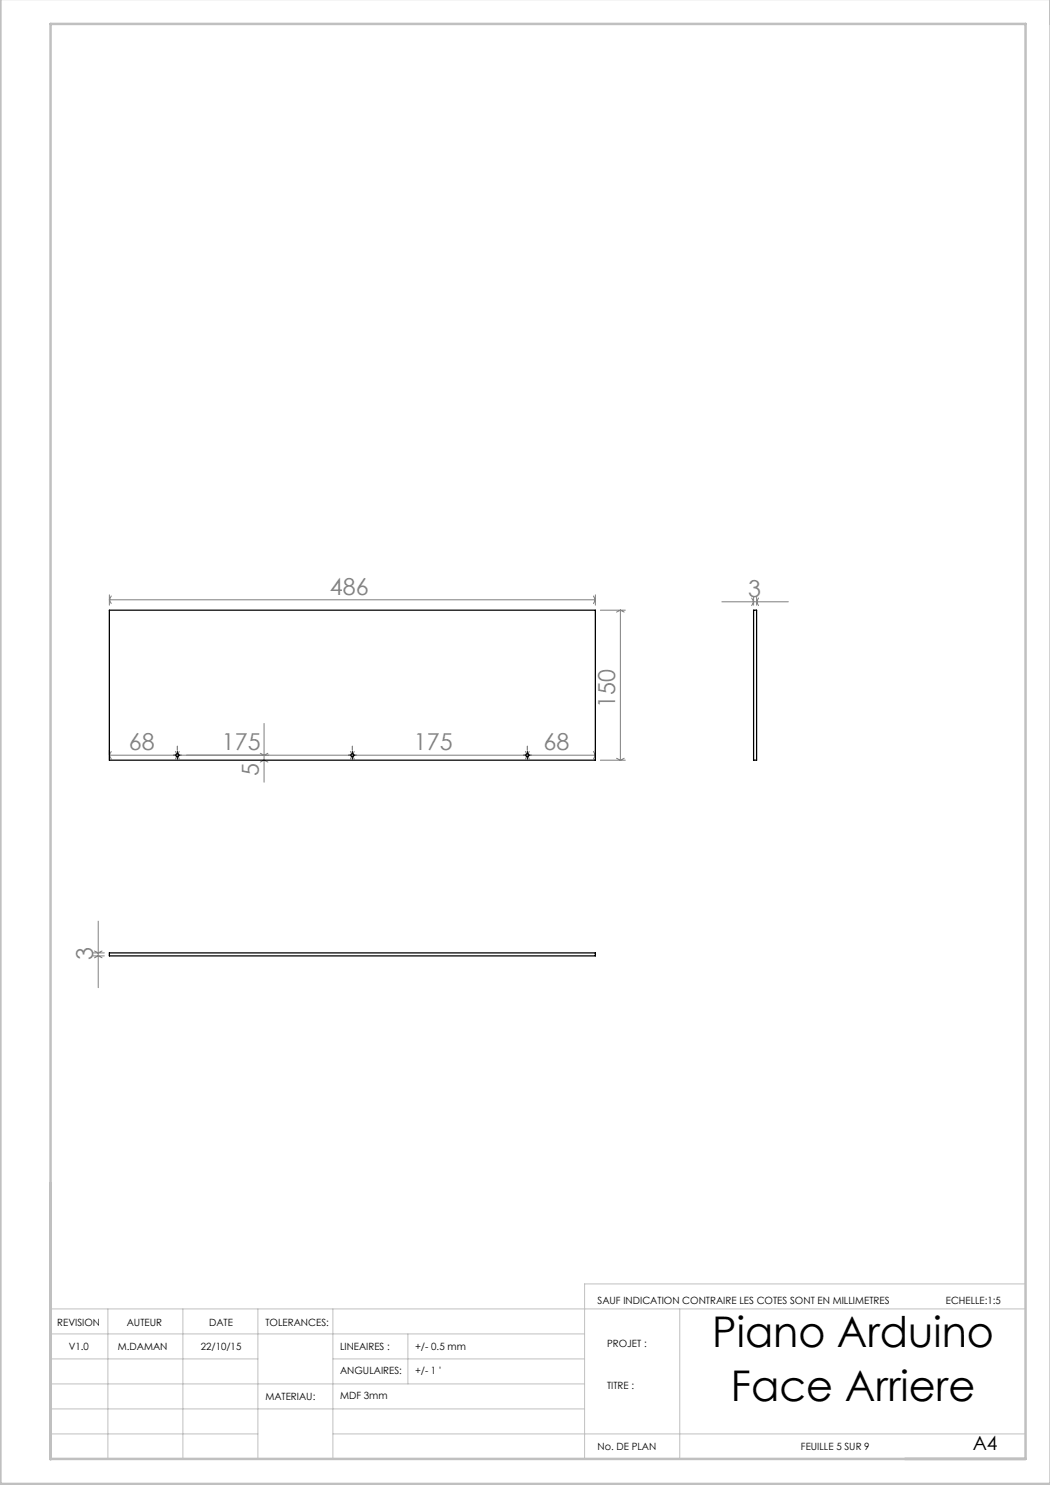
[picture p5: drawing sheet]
<svg xmlns="http://www.w3.org/2000/svg" width="210mm" height="297mm" viewBox="0 0 210 297" stroke-linecap="round" stroke-linejoin="round" font-family="sans-serif">
<path d="M35 151h-.3M35.5 150.5v-.3M35.5 151.5v.3M36 151h.3M70 151h-.3M70.5 150.5v-.3M70.5 151.5v.3M71 151h.3M105 151h-.3M105.5 150.5v-.3M105.5 151.5v.3M106 151h.3" fill="none" stroke="#000" stroke-width=".2" stroke-dasharray="30.5 1.3 1.3 1.3"/>
<path d="M35 151h1M35.5 150.5v1M70 151h1M70.5 150.5v1M105 151h1M105.5 150.5v1" fill="none" stroke="#000" stroke-width=".2"/>
<g fill="none" stroke="#c0c0c0" stroke-width=".2">
<path d="M205.1 256.8h-88.2v35M10.1 261.8h195M10.1 271.8h41.5M10.1 276.8h106.8M10.1 266.8h106.8M21.6 261.8v30M36.6 261.8v30M51.6 261.8v30M66.6 271.8h50.3M66.6 261.8v30M81.6 266.8v10M135.9 261.8v30"/>
<path d="M205.1 267.4v5M10.1 291.8h195M10.1 281.8h106.8M10.1 286.8h41.5M66.6 286.8h138.5"/>
</g>
<path d="M.1 -.1v296.9h210M10.1 291.8h195v-287h-195v287.1" fill="none" stroke="#c0c0c0" stroke-width=".5"/>
<g fill="none" stroke="#808080" stroke-width=".2">
<path d="M21.9 119v2M21.9 120h97.2M21.9 120l.4 .7M22.3 119.2l-.4 .8M118.7 119.2l.4 .8M119.1 119v2M119.1 120l-.4 .7M150.3 119.6l.4 .8-.4 .7M150.7 119.4v1.6M151.3 119.4v1.6M151.7 119.6l-.4 .8 .4 .7M120.1 122h5"/>
<path d="M124.1 122v30M124.1 122l.7 .4M124.1 122l-.8 .4M144.4 120.4h13.3M21.9 150v1M21.9 151h97.2M21.9 151l.4 .8M22.3 150.3l-.4 .7M35.1 150.3l.8 1.5M35.5 149.2v.8M35.9 150.3l-.8 1.5M52.1 150.7l.7 .3 .8-.3"/>
<path d="M52.1 152.4l.7-.4 .8 .4M52.8 144.7v11.7M70.1 150.3l.8 1.5M70.5 149.2v.8M70.9 150.3l-.8 1.5M105.1 150.3l.8 1.5M105.5 149.2v.8M105.9 150.3l-.8 1.5M118.7 150.3l.4 .7M119.1 150v1M119.1 151l-.4 .8M120.1 152h5"/>
<path d="M123.3 151.7l.8 .3M124.8 151.7l-.7 .3M18.6 190.6h2.3M18.6 191.2h2.3M18.9 190.2l.7 .4 .8-.4M18.9 191.6l.7-.4 .8 .4M19.6 184.2v13.3"/>
</g>
<g fill="none" stroke="#000" stroke-width=".25">
<path d="M21.9 122h97.2v30h-97.2zM150.7 122h.6v30h-.6zM21.9 190.6h97.2v.6h-97.2z"/>
<circle cx="35.5" cy="151" r=".3"/>
<circle cx="70.5" cy="151" r=".3"/>
<circle cx="105.5" cy="151" r=".3"/>
</g>
<g font-size="8.5">
<text x="142.5" y="269.4">Piano Arduino</text>
<text x="146.2" y="280.1">Face Arriere</text>
</g>
<g font-size="4.7" fill="#808080">
<text x="66" y="118.9">486</text>
<text x="149.6" y="119.3">3</text>
<text x="123.1" y="141.5" transform="rotate(-90 123.1 141.5)">150</text>
<text x="25.8" y="150">68</text>
<text x="44.4" y="150">175</text>
<text x="51.8" y="155.2" transform="rotate(-90 51.8 155.2)">5</text>
<text x="82.8" y="150">175</text>
<text x="108.7" y="150">68</text>
<text x="18.6" y="192.1" transform="rotate(-90 18.6 192.1)">3</text>
</g>
<text font-size="3.9" x="194.6" y="290">A4</text>
<g font-size="2">
<text x="119.5" y="260.8">SAUF INDICATION CONTRAIRE LES COTES SONT EN MILLIMETRES</text>
<text x="189.2" y="260.8">ECHELLE:1:5</text>
<text x="11.5" y="265.2">REVISION</text>
<text x="13.7" y="269.9">V1.0</text>
<text x="23.5" y="269.9">M.DAMAN</text>
<text x="25.4" y="265.2">AUTEUR</text>
<text x="40.2" y="269.9">22/10/15</text>
<text x="41.8" y="265.2">DATE</text>
<text x="53.1" y="265.2">TOLERANCES:</text>
<text x="68" y="270">LINEAIRES :</text>
<text x="83" y="270">+/- 0.5 mm</text>
<text x="121.4" y="269.4">PROJET :</text>
<text x="68" y="274.8">ANGULAIRES:</text>
<text x="83" y="274.8">+/- 1 '</text>
<text x="53.1" y="280">MATERIAU:</text>
<text x="68" y="279.9">MDF 3mm</text>
<text x="121.4" y="277.8">TITRE :</text>
<text x="119.5" y="290">No. DE PLAN</text>
<text x="160.2" y="290">FEUILLE 5 SUR 9</text>
</g>
</svg>
